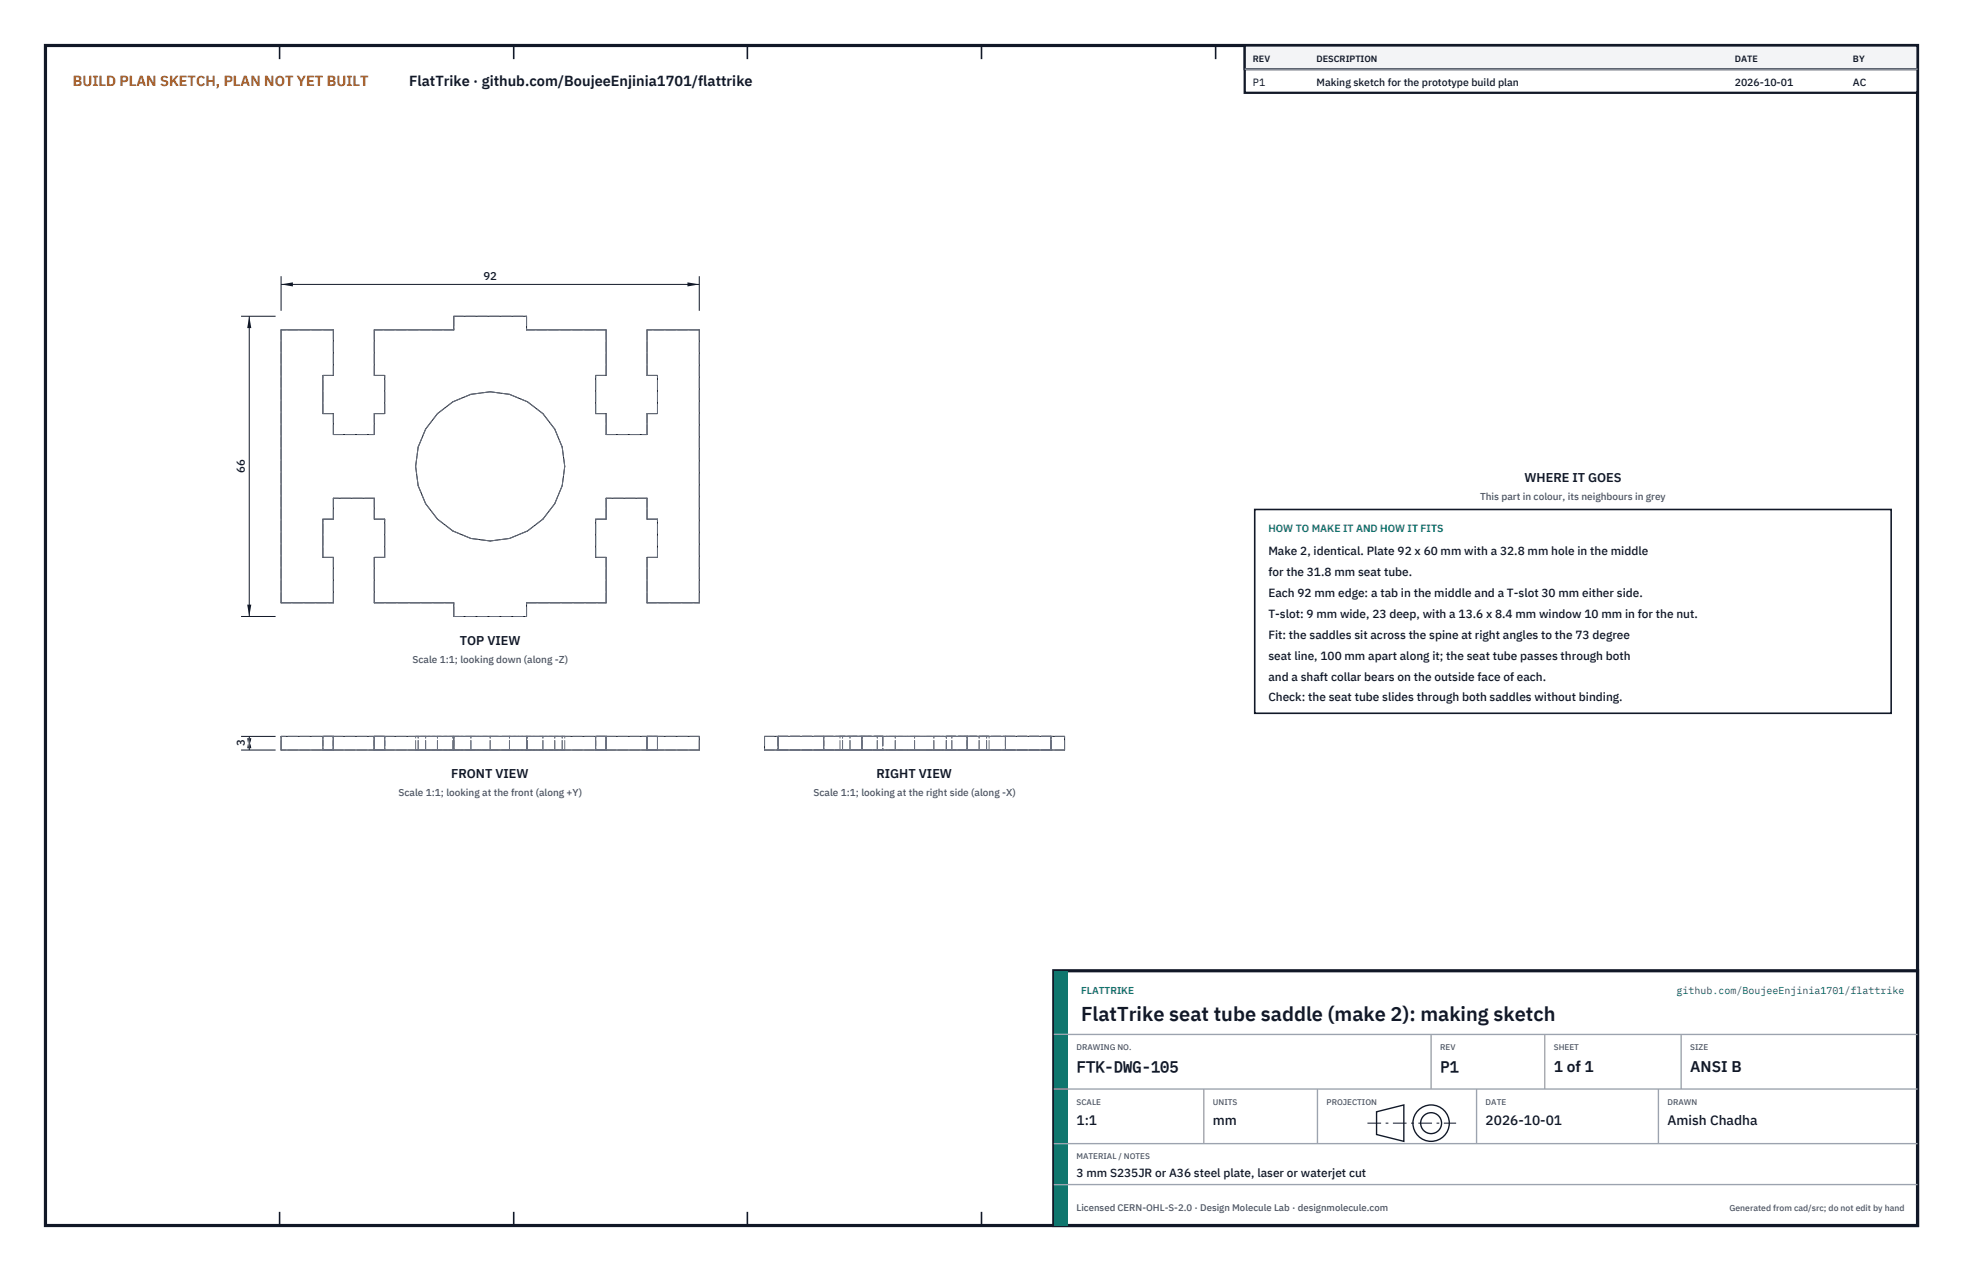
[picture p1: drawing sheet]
<svg xmlns="http://www.w3.org/2000/svg" width="432mm" height="279mm" viewBox="0 0 432 279" stroke-linecap="round" stroke-linejoin="round" font-family="sans-serif">
<path d="M10 10h411.8v259.4h-411.8z" fill="none" stroke="#111827" stroke-width=".7" stroke-linecap="butt"/>
<g fill="none" stroke="#111827" stroke-width=".35">
<path d="M61.5 10v3M113 10v3M164.4 10v3M215.9 10v3M267.4 10v3M318.9 10v3M370.3 10v3M61.5 266.4v3M113 266.4v3M164.4 266.4v3M215.9 266.4v3M267.4 266.4v3"/>
<path d="M318.9 266.4v3M370.3 266.4v3"/>
</g>
<g fill="none" stroke="#111727" stroke-width=".22">
<path d="M61.8 72.5h11.5v10h-2.3v8.4h2.3v4.6h9v-4.6h2.3v-8.4h-2.3v-10h17.5v-3h16v3h17.5v10h-2.3v8.4h2.3v4.6h9v-4.6h2.3v-8.4h-2.3v-10h11.5v60h-11.5v-10h2.3v-8.4h-2.3v-4.6h-9v4.6h-2.3v8.4h2.3v10h-17.5v3h-16v-3h-17.5v-10h2.3v-8.4h-2.3v-4.6h-9v4.6h-2.3v8.4h2.3v10h-11.5zM61.8 161.9h92v3h-92zM73.3 161.9v3M82.3 161.9v3M99.8 161.9v3M115.8 161.9v3M133.3 161.9v3M142.3 161.9v3M168.2 161.9h66v3h-66zM171.2 161.9v3M231.2 161.9v3"/>
<circle cx="107.8" cy="102.5" r="16.4"/>
</g>
<g fill="none" stroke="#6a7180" stroke-width=".22" stroke-dasharray="2.1 .5">
<path d="M61.8 72.5v60M73.3 72.5h-11.5M99.8 72.5h-17.5M99.8 69.5v3M99.8 69.5h16M115.8 69.5v3M133.3 72.5h-17.5M153.8 72.5h-11.5M71 90.9h2.3M71 82.5h2.3M71 90.9v-8.4M73.3 95.5v-4.6"/>
<path d="M73.3 95.5h9M73.3 82.5v-10M82.3 95.5v-4.6M82.3 90.9h2.3M82.3 82.5h2.3M82.3 82.5v-10M84.6 90.9v-8.4M92 98.3l1.6-4M93.6 94.3l2.6-3.4M96.2 90.9l3.4-2.6M99.6 88.3l4-1.6M103.6 86.7l4.2-.6"/>
<path d="M107.8 86.1l4.3 .6M112.1 86.7l3.9 1.6M116 88.3l3.4 2.6M119.4 90.9l2.6 3.4M122 94.3l1.7 4M123.7 98.3l.5 4.2M131 82.5h2.3M131 90.9v-8.4M131 90.9h2.3M133.3 82.5v-10M133.3 95.5v-4.6M133.3 95.5h9"/>
<path d="M142.3 95.5v-4.6M142.3 90.9h2.3M142.3 82.5h2.3M142.3 82.5v-10M144.6 90.9v-8.4M73.3 114.1v-4.6M73.3 114.1h-2.3M82.3 114.1v-4.6M82.3 109.5h-9M84.6 114.1h-2.3M91.4 102.5l.6-4.2M92 106.8l-.6-4.3"/>
<path d="M93.6 110.7l-1.6-3.9M96.2 114.1l-2.6-3.4M99.6 116.7l-3.4-2.6M103.6 118.4l-4-1.7M107.8 118.9l-4.2-.5M112.1 118.4l-4.3 .5M116 116.7l-3.9 1.7M119.4 114.1l-3.4 2.6M122 110.7l-2.6 3.4M123.7 106.8l-1.7 3.9M124.2 102.5l-.5 4.3M133.3 114.1v-4.6"/>
<path d="M133.3 114.1h-2.3M142.3 114.1v-4.6M142.3 109.5h-9M144.6 114.1h-2.3M61.8 132.5h11.5M71 122.5v-8.4M73.3 122.5h-2.3M73.3 132.5v-10M82.3 132.5h17.5M82.3 132.5v-10M84.6 122.5h-2.3M84.6 122.5v-8.4"/>
<path d="M99.8 135.5h16M99.8 135.5v-3M115.8 132.5h17.5M115.8 135.5v-3M131 122.5v-8.4M133.3 122.5h-2.3M133.3 132.5v-10M142.3 132.5h11.5M142.3 132.5v-10M144.6 122.5h-2.3M144.6 122.5v-8.4M153.8 132.5v-60"/>
<path d="M61.8 164.9v-3M71 164.9h2.3M71 161.9h2.3M71 164.9v-3M71 161.9v3M73.3 164.9h9M73.3 164.9h-2.3M73.3 164.9h-11.5M73.3 164.9v-3M73.3 161.9h9M73.3 161.9h-2.3M73.3 161.9h-11.5"/>
<path d="M73.3 161.9v3M82.3 164.9h2.3M82.3 161.9h2.3M82.3 164.9v-3M82.3 161.9v3M84.6 164.9h-2.3M84.6 161.9h-2.3M84.6 164.9v-3M84.6 161.9v3M91.4 164.9h.6M91.4 161.9h.6M91.4 164.9v-3"/>
<path d="M92 164.9h1.6M92 164.9h-.6M92 161.9h1.6M92 161.9h-.6M92 164.9v-3M93.6 164.9h2.6M93.6 164.9h-1.6M93.6 161.9h2.6M93.6 161.9h-1.6M93.6 164.9v-3M96.2 164.9h3.4M96.2 164.9h-2.6"/>
<path d="M96.2 161.9h3.4M96.2 161.9h-2.6M96.2 164.9v-3M99.6 164.9h4M99.6 164.9h-3.4M99.6 161.9h4M99.6 161.9h-3.4M99.6 164.9v-3M99.8 164.9h-17.5M99.8 164.9h16M99.8 161.9h-17.5M99.8 161.9h16"/>
<path d="M99.8 164.9v-3M99.8 161.9v3M103.6 164.9h4.2M103.6 164.9h-4M103.6 161.9h4.2M103.6 161.9h-4M103.6 164.9v-3M107.8 164.9h4.3M107.8 164.9h-4.2M107.8 161.9h4.3M107.8 161.9h-4.2M107.8 164.9v-3"/>
<path d="M112.1 164.9h3.9M112.1 164.9h-4.3M112.1 161.9h3.9M112.1 161.9h-4.3M112.1 164.9v-3M115.8 164.9v-3M115.8 161.9v3M116 164.9h3.4M116 164.9h-3.9M116 161.9h3.4M116 161.9h-3.9M116 164.9v-3"/>
<path d="M119.4 164.9h2.6M119.4 164.9h-3.4M119.4 161.9h2.6M119.4 161.9h-3.4M119.4 164.9v-3M122 164.9h1.7M122 164.9h-2.6M122 161.9h1.7M122 161.9h-2.6M122 164.9v-3M123.7 164.9h.5M123.7 164.9h-1.7"/>
<path d="M123.7 161.9h.5M123.7 161.9h-1.7M123.7 164.9v-3M124.2 164.9h-.5M124.2 161.9h-.5M124.2 164.9v-3M131 164.9h2.3M131 161.9h2.3M131 164.9v-3M131 161.9v3M133.3 164.9h-17.5M133.3 164.9h9"/>
<path d="M133.3 164.9h-2.3M133.3 161.9h-17.5M133.3 161.9h9M133.3 161.9h-2.3M133.3 164.9v-3M133.3 161.9v3M142.3 164.9h2.3M142.3 161.9h2.3M142.3 164.9v-3M142.3 161.9v3M144.6 164.9h-2.3M144.6 161.9h-2.3"/>
<path d="M144.6 164.9v-3M144.6 161.9v3M153.8 164.9h-11.5M153.8 161.9h-11.5M153.8 164.9v-3M168.2 164.9h3M168.2 161.9h3M168.2 161.9v3M171.2 161.9v3M171.2 164.9v-3M171.2 164.9h10M171.2 161.9h10"/>
<path d="M181.2 164.9h8.4M181.2 164.9v-3M181.2 161.9h8.4M181.2 161.9v3M184.8 164.9h.5M184.8 161.9h.5M184.8 164.9v-3M185.3 164.9h-.5M185.3 164.9h1.7M185.3 161.9h-.5M185.3 161.9h1.7M185.3 164.9v-3"/>
<path d="M187 164.9h-1.7M187 164.9h2.6M187 161.9h-1.7M187 161.9h2.6M187 164.9v-3M189.6 164.9h4.6M189.6 161.9h4.6M189.6 161.9v3M189.6 164.9v-3M189.6 164.9h-2.6M189.6 164.9h3.4M189.6 161.9h-2.6"/>
<path d="M189.6 161.9h3.4M193 164.9h-3.4M193 164.9h3.9M193 161.9h-3.4M193 161.9h3.9M193 164.9v-3M194.2 161.9v3M196.9 164.9h-3.9M196.9 164.9h4.3M196.9 161.9h-3.9M196.9 161.9h4.3M196.9 164.9v-3"/>
<path d="M201.2 164.9h-4.3M201.2 164.9h4.2M201.2 161.9h-4.3M201.2 161.9h4.2M201.2 164.9v-3M205.4 164.9h-4.2M205.4 164.9h4M205.4 161.9h-4.2M205.4 161.9h4M205.4 164.9v-3M208.2 164.9h4.6M208.2 161.9h4.6"/>
<path d="M208.2 164.9v-3M209.4 164.9h-4M209.4 164.9h3.4M209.4 161.9h-4M209.4 161.9h3.4M209.4 164.9v-3M212.8 164.9h-3.4M212.8 164.9h2.6M212.8 161.9h-3.4M212.8 161.9h2.6M212.8 164.9v-3M212.8 164.9h8.4"/>
<path d="M212.8 161.9h8.4M212.8 161.9v3M215.4 164.9h-2.6M215.4 164.9h1.6M215.4 161.9h-2.6M215.4 161.9h1.6M215.4 164.9v-3M217 164.9h-1.6M217 164.9h.6M217 161.9h-1.6M217 161.9h.6M217 164.9v-3"/>
<path d="M217.6 164.9h-.6M217.6 161.9h-.6M217.6 164.9v-3M221.2 164.9h10M221.2 161.9h10M221.2 164.9v-3M221.2 161.9v3M231.2 164.9h-60M231.2 161.9h-60M231.2 164.9v-3M234.2 164.9h-3M234.2 161.9h-3"/>
<path d="M234.2 164.9v-3"/>
</g>
<path d="M61.8 60.7v7.6M61.8 62.5h92M153.8 60.7v7.6" fill="none" stroke="#111827" stroke-width=".22"/>
<path d="M61.8 62.5l2.6-.4v.9zM151.2 62.1v.9l2.6-.5z" fill="#111827"/>
<path d="M53 69.5h7.6M54.8 69.5v66M53 135.5h7.6" fill="none" stroke="#111827" stroke-width=".22"/>
<path d="M54.8 69.5l-.4 2.6h.9zM54.4 132.9h.9l-.5 2.6z" fill="#111827"/>
<path d="M53 161.9h7.6M53 164.9h7.6M54.8 161.9v3" fill="none" stroke="#111827" stroke-width=".22"/>
<path d="M54.8 161.9l-.4 2.6h.9zM54.4 162.3h.9l-.5 2.6z" fill="#111827"/>
<path d="M276 112h140v44.8h-140z" fill="#fff" stroke="#111827" stroke-width=".35"/>
<path d="M273.8 10h148v10.4h-148z" fill="#fff" stroke="#111827" stroke-width=".5"/>
<path d="M273.8 10h148v5.2h-148z" fill="#f3f4f6" stroke="#111827" stroke-width=".5"/>
<path d="M273.8 15.2h148" fill="none" stroke="#9ca3af" stroke-width=".3"/>
<path d="M231.8 213.4h190v56h-190z" fill="#fff" stroke="#111827" stroke-width=".7" stroke-linecap="butt"/>
<path d="M231.8 213.4h3v56h-3z" fill="#0f766e"/>
<path d="M231.8 227.4h190M231.8 239.4h190M264.8 239.4v12M289.8 239.4v12M314.8 227.4v12M324.8 239.4v12M339.8 227.4v12M364.8 239.4v12M369.8 227.4v12M231.8 251.4h190M231.8 260.4h190" fill="none" stroke="#9ca3af" stroke-width=".3"/>
<g fill="none" stroke="#111827" stroke-width=".3">
<path d="M302.8 244.4l6-1.5v8l-6-1.5z"/>
<circle cx="314.8" cy="246.9" r="4"/>
<circle cx="314.8" cy="246.9" r="2.3"/>
</g>
<path d="M300.8 246.9h19.5" fill="none" stroke="#111827" stroke-width=".22" stroke-dasharray="3 1 .6 1" stroke-linecap="butt"/>
<text font-size="4.4" fill="#111827" x="237.8" y="224.4">FlatTrike seat tube saddle (make 2): making sketch</text>
<g font-size="3.4" fill="#111827">
<text x="236.8" y="235.6">FTK-DWG-105</text>
<text x="316.8" y="235.6">P1</text>
<text x="341.8" y="235.6">1 of 1</text>
<text x="371.8" y="235.6">ANSI B</text>
</g>
<text font-size="3.2" fill="#b45309" x="16" y="19">BUILD PLAN SKETCH, PLAN NOT YET BUILT</text>
<text font-size="3.2" fill="#111827" x="90" y="19">FlatTrike · github.com/BoujeeEnjinia1701/flattrike</text>
<g font-size="3" fill="#111827">
<text x="236.8" y="247.2">1:1</text>
<text x="266.8" y="247.2">mm</text>
<text x="326.8" y="247.2">2026-10-01</text>
<text x="366.8" y="247.2">Amish Chadha</text>
</g>
<g font-size="2.8" fill="#111827">
<text x="335.3" y="106">WHERE IT GOES</text>
<text x="101.1" y="141.7">TOP VIEW</text>
<text x="99.2" y="171.1">FRONT VIEW</text>
<text x="192.8" y="171.1">RIGHT VIEW</text>
</g>
<g font-size="2.6" fill="#111827">
<text x="279" y="122">Make 2, identical. Plate 92 x 60 mm with a 32.8 mm hole in the middle</text>
<text x="279" y="126.6">for the 31.8 mm seat tube.</text>
<text x="279" y="131.2">Each 92 mm edge: a tab in the middle and a T-slot 30 mm either side.</text>
<text x="279" y="135.8">T-slot: 9 mm wide, 23 deep, with a 13.6 x 8.4 mm window 10 mm in for the nut.</text>
<text x="279" y="140.4">Fit: the saddles sit across the spine at right angles to the 73 degree</text>
<text x="279" y="145">seat line, 100 mm apart along it; the seat tube passes through both</text>
<text x="279" y="149.6">and a shaft collar bears on the outside face of each.</text>
<text x="279" y="154.2">Check: the seat tube slides through both saddles without binding.</text>
<text x="236.8" y="258.8">3 mm S235JR or A36 steel plate, laser or waterjet cut</text>
</g>
<g font-size="2.5" fill="#111827">
<text x="106.3" y="61.5">92</text>
<text x="53.8" y="104" transform="rotate(-90 53.8 104)">66</text>
<text x="53.8" y="164.1" transform="rotate(-90 53.8 164.1)">3</text>
</g>
<g font-size="2.3" fill="#111827">
<text x="275.6" y="18.8">P1</text>
<text x="289.6" y="18.8">Making sketch for the prototype build plan</text>
<text x="381.6" y="18.8">2026-10-01</text>
<text x="407.6" y="18.8">AC</text>
</g>
<text font-size="2.3" fill="#0f766e" x="279" y="117">HOW TO MAKE IT AND HOW IT FITS</text>
<g font-size="2.2" fill="#4b5563">
<text x="325.6" y="110">This part in colour, its neighbours in grey</text>
<text x="90.7" y="145.7">Scale 1:1; looking down (along -Z)</text>
<text x="87.7" y="175">Scale 1:1; looking at the front (along +Y)</text>
<text x="179" y="175">Scale 1:1; looking at the right side (along -X)</text>
</g>
<g font-size="2.2" fill="#0f766e">
<text x="237.8" y="218.4">FLATTRIKE</text>
<text x="368.8" y="218.4">github.com/BoujeeEnjinia1701/flattrike</text>
</g>
<text font-size="2.1" fill="#4b5563" x="236.8" y="266.2">Licensed CERN-OHL-S-2.0 · Design Molecule Lab · designmolecule.com</text>
<g font-size="2" fill="#111827">
<text x="275.6" y="13.6">REV</text>
<text x="289.6" y="13.6">DESCRIPTION</text>
<text x="381.6" y="13.6">DATE</text>
<text x="407.6" y="13.6">BY</text>
</g>
<text font-size="1.9" fill="#4b5563" x="380.4" y="266.2">Generated from cad/src; do not edit by hand</text>
<g font-size="1.8" fill="#4b5563">
<text x="236.8" y="230.8">DRAWING NO.</text>
<text x="316.8" y="230.8">REV</text>
<text x="341.8" y="230.8">SHEET</text>
<text x="371.8" y="230.8">SIZE</text>
<text x="236.8" y="242.8">SCALE</text>
<text x="266.8" y="242.8">UNITS</text>
<text x="291.8" y="242.8">PROJECTION</text>
<text x="326.8" y="242.8">DATE</text>
<text x="366.8" y="242.8">DRAWN</text>
<text x="236.8" y="254.8">MATERIAL / NOTES</text>
</g>
</svg>
